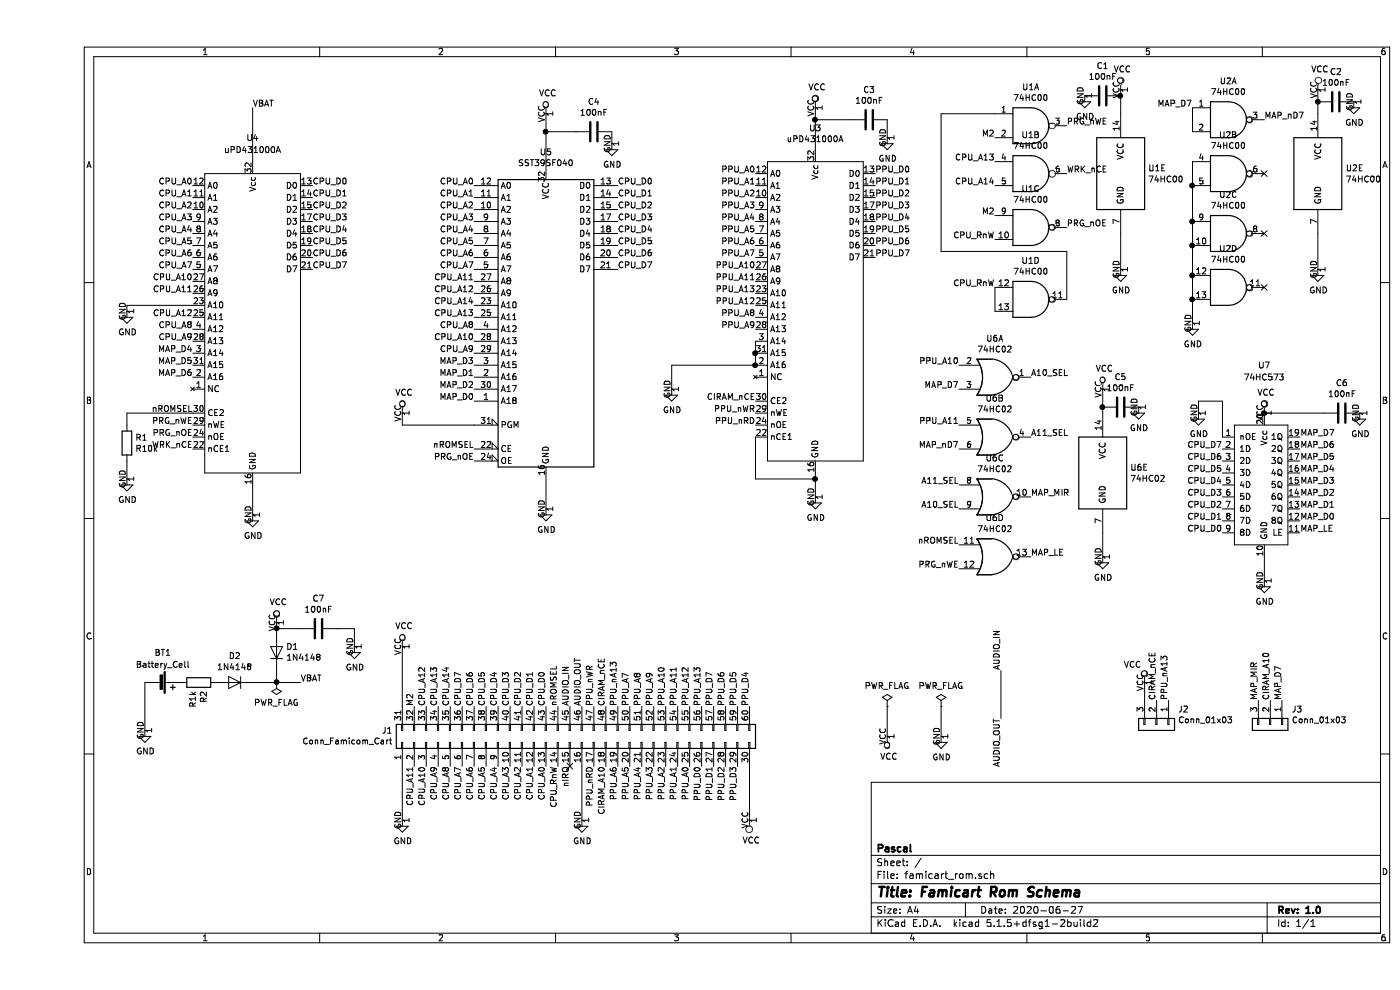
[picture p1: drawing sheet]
EESchema Schematic File Version 4
EELAYER 30 0
EELAYER END
$Descr A4 11693 8268
encoding utf-8
Sheet 1 1
Title "Famicart Rom Schema"
Date "2020-06-27"
Rev "1.0"
Comp "Pascal"
Comment1 ""
Comment2 ""
Comment3 ""
Comment4 ""
$EndDescr
$Comp
L power:VCC #PWR010
U 1 1
P 3050 5400
F 0 "#PWR010" H 3050 5250 50  0001 C CNN
F 1 "VCC" H 3065 5573 50  0000 C CNN
F 2 "" H 3050 5400 50  0001 C CNN
F 3 "" H 3050 5400 50  0001 C CNN
	1    3050 5400
	1    0    0    -1  
$EndComp
$Comp
L power:VCC #PWR011
U 1 1
P 7100 6150
F 0 "#PWR011" H 7100 6000 50  0001 C CNN
F 1 "VCC" H 7115 6323 50  0000 C CNN
F 2 "" H 7100 6150 50  0001 C CNN
F 3 "" H 7100 6150 50  0001 C CNN
	1    7100 6150
	1    0    0    1   
$EndComp
$Comp
L power:PWR_FLAG #FLG01
U 1 1
P 7100 5900
F 0 "#FLG01" H 7100 5975 50  0001 C CNN
F 1 "PWR_FLAG" H 7100 6073 50  0000 C CNN
F 2 "" H 7100 5900 50  0001 C CNN
F 3 "~" H 7100 5900 50  0001 C CNN
	1    7100 5900
	1    0    0    -1  
$EndComp
Wire Wire Line
	7100 6150 7100 5900
$Comp
L power:GND #PWR012
U 1 1
P 7550 6150
F 0 "#PWR012" H 7550 5900 50  0001 C CNN
F 1 "GND" H 7555 5977 50  0000 C CNN
F 2 "" H 7550 6150 50  0001 C CNN
F 3 "" H 7550 6150 50  0001 C CNN
	1    7550 6150
	1    0    0    -1  
$EndComp
Text Label 3650 1550 2    50   ~ 0
CPU_A0
Text Label 3650 1650 2    50   ~ 0
CPU_A1
Text Label 3650 1750 2    50   ~ 0
CPU_A2
Text Label 3650 1850 2    50   ~ 0
CPU_A3
Text Label 3650 1950 2    50   ~ 0
CPU_A4
Text Label 3650 2050 2    50   ~ 0
CPU_A5
Text Label 3650 2150 2    50   ~ 0
CPU_A6
Text Label 3650 2250 2    50   ~ 0
CPU_A7
Text Label 3650 2350 2    50   ~ 0
CPU_A11
Text Label 3650 2850 2    50   ~ 0
CPU_A10
Text Label 3650 2750 2    50   ~ 0
CPU_A8
Text Label 3650 2950 2    50   ~ 0
CPU_A9
Text Label 3650 2650 2    50   ~ 0
CPU_A13
Text Label 3650 2450 2    50   ~ 0
CPU_A12
Text Label 3650 2550 2    50   ~ 0
CPU_A14
Text Label 4850 1550 0    50   ~ 0
CPU_D0
Text Label 4850 1650 0    50   ~ 0
CPU_D1
Text Label 4850 1750 0    50   ~ 0
CPU_D2
Text Label 4850 1850 0    50   ~ 0
CPU_D3
Text Label 4850 1950 0    50   ~ 0
CPU_D4
Text Label 4850 2050 0    50   ~ 0
CPU_D5
Text Label 4850 2150 0    50   ~ 0
CPU_D6
Text Label 4850 2250 0    50   ~ 0
CPU_D7
$Comp
L power:GND #PWR09
U 1 1
P 4250 4250
F 0 "#PWR09" H 4250 4000 50  0001 C CNN
F 1 "GND" H 4255 4077 50  0000 C CNN
F 2 "" H 4250 4250 50  0001 C CNN
F 3 "" H 4250 4250 50  0001 C CNN
	1    4250 4250
	1    0    0    -1  
$EndComp
Text Label 3650 3750 2    50   ~ 0
nROMSEL
$Comp
L 74xx:74HC00 U1
U 1 1
P 8300 1050
F 0 "U1" H 8300 1375 50  0000 C CNN
F 1 "74HC00" H 8300 1284 50  0000 C CNN
F 2 "Package_DIP:DIP-14_W7.62mm_Socket" H 8300 1050 50  0001 C CNN
F 3 "http://www.ti.com/lit/gpn/sn74hc00" H 8300 1050 50  0001 C CNN
	1    8300 1050
	1    0    0    -1  
$EndComp
$Comp
L 74xx:74HC00 U1
U 2 1
P 8300 1450
F 0 "U1" H 8300 1775 50  0000 C CNN
F 1 "74HC00" H 8300 1684 50  0000 C CNN
F 2 "Package_DIP:DIP-14_W7.62mm_Socket" H 8300 1450 50  0001 C CNN
F 3 "http://www.ti.com/lit/gpn/sn74hc00" H 8300 1450 50  0001 C CNN
	2    8300 1450
	1    0    0    -1  
$EndComp
$Comp
L 74xx:74HC00 U1
U 3 1
P 8300 1900
F 0 "U1" H 8300 2225 50  0000 C CNN
F 1 "74HC00" H 8300 2134 50  0000 C CNN
F 2 "Package_DIP:DIP-14_W7.62mm_Socket" H 8300 1900 50  0001 C CNN
F 3 "http://www.ti.com/lit/gpn/sn74hc00" H 8300 1900 50  0001 C CNN
	3    8300 1900
	1    0    0    -1  
$EndComp
$Comp
L 74xx:74HC00 U1
U 4 1
P 8300 2500
F 0 "U1" H 8300 2825 50  0000 C CNN
F 1 "74HC00" H 8300 2734 50  0000 C CNN
F 2 "Package_DIP:DIP-14_W7.62mm_Socket" H 8300 2500 50  0001 C CNN
F 3 "http://www.ti.com/lit/gpn/sn74hc00" H 8300 2500 50  0001 C CNN
	4    8300 2500
	1    0    0    -1  
$EndComp
$Comp
L 74xx:74HC00 U1
U 5 1
P 9050 1450
F 0 "U1" H 9280 1496 50  0000 L CNN
F 1 "74HC00" H 9280 1405 50  0000 L CNN
F 2 "Package_DIP:DIP-14_W7.62mm_Socket" H 9050 1450 50  0001 C CNN
F 3 "http://www.ti.com/lit/gpn/sn74hc00" H 9050 1450 50  0001 C CNN
	5    9050 1450
	1    0    0    -1  
$EndComp
Wire Wire Line
	9050 950  9050 800 
$Comp
L power:GND #PWR07
U 1 1
P 9050 2250
F 0 "#PWR07" H 9050 2000 50  0001 C CNN
F 1 "GND" H 9055 2077 50  0000 C CNN
F 2 "" H 9050 2250 50  0001 C CNN
F 3 "" H 9050 2250 50  0001 C CNN
	1    9050 2250
	1    0    0    -1  
$EndComp
Wire Wire Line
	9050 2250 9050 1950
Text Label 8000 1150 2    50   ~ 0
M2
Text Label 8000 2000 2    50   ~ 0
CPU_RnW
Text Label 8600 1900 0    50   ~ 0
PRG_nOE
Text Label 8000 2400 2    50   ~ 0
CPU_RnW
Wire Wire Line
	8600 2500 8600 2100
Text Label 8000 1800 2    50   ~ 0
M2
Text Label 8600 1050 0    50   ~ 0
PRG_nWE
Text Label 3650 3850 2    50   ~ 0
PRG_nOE
Text Label 8050 5600 1    50   ~ 0
AUDIO_IN
Text Label 8050 6000 3    50   ~ 0
AUDIO_OUT
Wire Wire Line
	8050 5600 8050 6000
Wire Wire Line
	6500 3950 6500 4000
$Comp
L power:GND #PWR08
U 1 1
P 6500 4150
F 0 "#PWR08" H 6500 3900 50  0001 C CNN
F 1 "GND" H 6505 3977 50  0000 C CNN
F 2 "" H 6500 4150 50  0001 C CNN
F 3 "" H 6500 4150 50  0001 C CNN
	1    6500 4150
	1    0    0    -1  
$EndComp
$Comp
L famisymbol:uPD431000A U3
U 1 1
P 6500 1350
F 0 "U3" H 6500 1631 50  0000 C CNN
F 1 "uPD431000A" H 6500 1540 50  0000 C CNN
F 2 "Package_DIP:DIP-32_W15.24mm_Socket" H 6500 2000 50  0001 C CNN
F 3 "" H 5900 3350 50  0001 C CNN
	1    6500 1350
	1    0    0    -1  
$EndComp
Text Label 6000 2750 2    50   ~ 0
PPU_A9
Text Label 6000 2650 2    50   ~ 0
PPU_A8
Text Label 6000 2250 2    50   ~ 0
PPU_A10
Text Label 6000 2350 2    50   ~ 0
PPU_A11
Text Label 6000 3550 2    50   ~ 0
PPU_nRD
Text Label 7000 2150 0    50   ~ 0
PPU_D7
Text Label 7000 2050 0    50   ~ 0
PPU_D6
Text Label 7000 1950 0    50   ~ 0
PPU_D5
Text Label 7000 1850 0    50   ~ 0
PPU_D4
Text Label 7000 1750 0    50   ~ 0
PPU_D3
Text Label 7000 1650 0    50   ~ 0
PPU_D2
Text Label 7000 1550 0    50   ~ 0
PPU_D1
Text Label 7000 1450 0    50   ~ 0
PPU_D0
Text Label 6000 2150 2    50   ~ 0
PPU_A7
Text Label 6000 2050 2    50   ~ 0
PPU_A6
Text Label 6000 1950 2    50   ~ 0
PPU_A5
Text Label 6000 1850 2    50   ~ 0
PPU_A4
Text Label 6000 1750 2    50   ~ 0
PPU_A3
Text Label 6000 1650 2    50   ~ 0
PPU_A2
Text Label 6000 1550 2    50   ~ 0
PPU_A1
Text Label 6000 1450 2    50   ~ 0
PPU_A0
NoConn ~ 4450 6400
$Comp
L Connector_Generic:Conn_02x30_Top_Bottom J1
U 1 1
P 4450 6200
F 0 "J1" V 4546 7680 50  0000 L CNN
F 1 "Conn_Famicom_Cart" V 4455 7680 50  0000 L CNN
F 2 "famifootprint:famicom_cart" H 4450 6200 50  0001 C CNN
F 3 "~" H 4450 6200 50  0001 C CNN
	1    4450 6200
	0    -1   -1   0   
$EndComp
Text Label 5950 5900 1    50   ~ 0
PPU_D4
Text Label 5850 5900 1    50   ~ 0
PPU_D5
Text Label 5750 5900 1    50   ~ 0
PPU_D6
Text Label 5650 5900 1    50   ~ 0
PPU_D7
Text Label 5550 5900 1    50   ~ 0
PPU_A13
Text Label 5450 5900 1    50   ~ 0
PPU_A12
Text Label 5350 5900 1    50   ~ 0
PPU_A11
Text Label 5250 5900 1    50   ~ 0
PPU_A10
Text Label 5150 5900 1    50   ~ 0
PPU_A9
Text Label 5050 5900 1    50   ~ 0
PPU_A8
Text Label 4950 5900 1    50   ~ 0
PPU_A7
Text Label 4850 5900 1    50   ~ 0
PPU_nA13
Text Label 4750 5900 1    50   ~ 0
CIRAM_nCE
Text Label 4650 5900 1    50   ~ 0
PPU_nWR
Text Label 4550 5900 1    50   ~ 0
AUDIO_OUT
Text Label 4450 5900 1    50   ~ 0
AUDIO_IN
Text Label 4350 5900 1    50   ~ 0
nROMSEL
Text Label 4250 5900 1    50   ~ 0
CPU_D0
Text Label 4150 5900 1    50   ~ 0
CPU_D1
Text Label 4050 5900 1    50   ~ 0
CPU_D2
Text Label 3950 5900 1    50   ~ 0
CPU_D3
Text Label 3850 5900 1    50   ~ 0
CPU_D4
Text Label 3750 5900 1    50   ~ 0
CPU_D5
Text Label 3650 5900 1    50   ~ 0
CPU_D6
Text Label 3550 5900 1    50   ~ 0
CPU_D7
Text Label 3450 5900 1    50   ~ 0
CPU_A14
Text Label 3350 5900 1    50   ~ 0
CPU_A13
Text Label 3250 5900 1    50   ~ 0
CPU_A12
Text Label 3150 5900 1    50   ~ 0
M2
Wire Wire Line
	3050 5900 3050 5400
Text Label 5850 6400 3    50   ~ 0
PPU_D3
Text Label 5750 6400 3    50   ~ 0
PPU_D2
Text Label 5650 6400 3    50   ~ 0
PPU_D1
Text Label 5550 6400 3    50   ~ 0
PPU_D0
Text Label 5450 6400 3    50   ~ 0
PPU_A0
Text Label 5350 6400 3    50   ~ 0
PPU_A1
Text Label 5250 6400 3    50   ~ 0
PPU_A2
Text Label 5150 6400 3    50   ~ 0
PPU_A3
Text Label 5050 6400 3    50   ~ 0
PPU_A4
Text Label 4950 6400 3    50   ~ 0
PPU_A5
Text Label 4850 6400 3    50   ~ 0
PPU_A6
Text Label 4750 6400 3    50   ~ 0
CIRAM_A10
Text Label 4650 6400 3    50   ~ 0
PPU_nRD
Wire Wire Line
	5950 6400 5950 6850
Wire Wire Line
	4550 6400 4550 6850
Wire Wire Line
	3050 6400 3050 6850
Text Label 4450 6400 3    50   ~ 0
nIRQ
Text Label 4350 6400 3    50   ~ 0
CPU_RnW
Text Label 4250 6400 3    50   ~ 0
CPU_A0
Text Label 4150 6400 3    50   ~ 0
CPU_A1
Text Label 4050 6400 3    50   ~ 0
CPU_A2
Text Label 3950 6400 3    50   ~ 0
CPU_A3
Text Label 3850 6400 3    50   ~ 0
CPU_A4
Text Label 3750 6400 3    50   ~ 0
CPU_A5
Text Label 3650 6400 3    50   ~ 0
CPU_A6
Text Label 3550 6400 3    50   ~ 0
CPU_A7
Text Label 3450 6400 3    50   ~ 0
CPU_A8
Text Label 3350 6400 3    50   ~ 0
CPU_A9
Text Label 3250 6400 3    50   ~ 0
CPU_A10
$Comp
L power:VCC #PWR015
U 1 1
P 5950 6850
F 0 "#PWR015" H 5950 6700 50  0001 C CNN
F 1 "VCC" H 5965 7023 50  0000 C CNN
F 2 "" H 5950 6850 50  0001 C CNN
F 3 "" H 5950 6850 50  0001 C CNN
	1    5950 6850
	1    0    0    1   
$EndComp
Text Label 3150 6400 3    50   ~ 0
CPU_A11
$Comp
L power:GND #PWR014
U 1 1
P 4550 6850
F 0 "#PWR014" H 4550 6600 50  0001 C CNN
F 1 "GND" H 4555 6677 50  0000 C CNN
F 2 "" H 4550 6850 50  0001 C CNN
F 3 "" H 4550 6850 50  0001 C CNN
	1    4550 6850
	1    0    0    -1  
$EndComp
$Comp
L power:GND #PWR013
U 1 1
P 3050 6850
F 0 "#PWR013" H 3050 6600 50  0001 C CNN
F 1 "GND" H 3055 6677 50  0000 C CNN
F 2 "" H 3050 6850 50  0001 C CNN
F 3 "" H 3050 6850 50  0001 C CNN
	1    3050 6850
	1    0    0    -1  
$EndComp
Text Label 6000 3450 2    50   ~ 0
PPU_nWR
$Comp
L Memory_Flash:SST39SF040 U5
U 1 1
P 4250 2750
F 0 "U5" H 4250 4231 50  0000 C CNN
F 1 "SST39SF040" H 4250 4140 50  0000 C CNN
F 2 "Package_DIP:DIP-32_W15.24mm_Socket" H 4250 3050 50  0001 C CNN
F 3 "http://ww1.microchip.com/downloads/en/DeviceDoc/25022B.pdf" H 4250 3050 50  0001 C CNN
	1    4250 2750
	1    0    0    -1  
$EndComp
Wire Wire Line
	4250 3950 4250 4250
$Comp
L famisymbol:uPD431000A U4
U 1 1
P 1800 1450
F 0 "U4" H 1800 1750 50  0000 C CNN
F 1 "uPD431000A" H 1800 1650 50  0000 C CNN
F 2 "Package_DIP:DIP-32_W15.24mm_Socket" H 1800 2100 50  0001 C CNN
F 3 "" H 1200 3450 50  0001 C CNN
	1    1800 1450
	1    0    0    -1  
$EndComp
Text Label 1300 1550 2    50   ~ 0
CPU_A0
Text Label 1300 1650 2    50   ~ 0
CPU_A1
Text Label 1300 1750 2    50   ~ 0
CPU_A2
Text Label 1300 1850 2    50   ~ 0
CPU_A3
Text Label 1300 1950 2    50   ~ 0
CPU_A4
Text Label 1300 2050 2    50   ~ 0
CPU_A5
Text Label 1300 2150 2    50   ~ 0
CPU_A6
Text Label 1300 2250 2    50   ~ 0
CPU_A7
Text Label 2300 1550 0    50   ~ 0
CPU_D0
Text Label 2300 1650 0    50   ~ 0
CPU_D1
Text Label 2300 1750 0    50   ~ 0
CPU_D2
Text Label 2300 1850 0    50   ~ 0
CPU_D3
Text Label 2300 1950 0    50   ~ 0
CPU_D4
Text Label 2300 2050 0    50   ~ 0
CPU_D5
Text Label 2300 2150 0    50   ~ 0
CPU_D6
Text Label 2300 2250 0    50   ~ 0
CPU_D7
Text Label 1300 2450 2    50   ~ 0
CPU_A11
Text Label 1300 2350 2    50   ~ 0
CPU_A10
Text Label 1300 2750 2    50   ~ 0
CPU_A8
Text Label 1300 2850 2    50   ~ 0
CPU_A9
$Comp
L power:GND #PWR0102
U 1 1
P 1800 4300
F 0 "#PWR0102" H 1800 4050 50  0001 C CNN
F 1 "GND" H 1805 4127 50  0000 C CNN
F 2 "" H 1800 4300 50  0001 C CNN
F 3 "" H 1800 4300 50  0001 C CNN
	1    1800 4300
	1    0    0    -1  
$EndComp
Wire Wire Line
	1800 4300 1800 4050
Text Label 1300 2650 2    50   ~ 0
CPU_A12
Text Label 1300 3550 2    50   ~ 0
PRG_nWE
Text Label 1300 3650 2    50   ~ 0
PRG_nOE
$Comp
L 74xx:74HC00 U2
U 1 1
P 9950 1000
F 0 "U2" H 9950 1325 50  0000 C CNN
F 1 "74HC00" H 9950 1234 50  0000 C CNN
F 2 "Package_DIP:DIP-14_W7.62mm_Socket" H 9950 1000 50  0001 C CNN
F 3 "http://www.ti.com/lit/gpn/sn74hc00" H 9950 1000 50  0001 C CNN
	1    9950 1000
	1    0    0    -1  
$EndComp
$Comp
L 74xx:74HC00 U2
U 3 1
P 9950 1950
F 0 "U2" H 9950 2275 50  0000 C CNN
F 1 "74HC00" H 9950 2184 50  0000 C CNN
F 2 "Package_DIP:DIP-14_W7.62mm_Socket" H 9950 1950 50  0001 C CNN
F 3 "http://www.ti.com/lit/gpn/sn74hc00" H 9950 1950 50  0001 C CNN
	3    9950 1950
	1    0    0    -1  
$EndComp
$Comp
L 74xx:74HC00 U2
U 4 1
P 9950 2400
F 0 "U2" H 9950 2725 50  0000 C CNN
F 1 "74HC00" H 9950 2634 50  0000 C CNN
F 2 "Package_DIP:DIP-14_W7.62mm_Socket" H 9950 2400 50  0001 C CNN
F 3 "http://www.ti.com/lit/gpn/sn74hc00" H 9950 2400 50  0001 C CNN
	4    9950 2400
	1    0    0    -1  
$EndComp
$Comp
L 74xx:74HC00 U2
U 5 1
P 10700 1450
F 0 "U2" H 10930 1496 50  0000 L CNN
F 1 "74HC00" H 10930 1405 50  0000 L CNN
F 2 "Package_DIP:DIP-14_W7.62mm_Socket" H 10700 1450 50  0001 C CNN
F 3 "http://www.ti.com/lit/gpn/sn74hc00" H 10700 1450 50  0001 C CNN
	5    10700 1450
	1    0    0    -1  
$EndComp
$Comp
L power:GND #PWR0106
U 1 1
P 10700 2250
F 0 "#PWR0106" H 10700 2000 50  0001 C CNN
F 1 "GND" H 10705 2077 50  0000 C CNN
F 2 "" H 10700 2250 50  0001 C CNN
F 3 "" H 10700 2250 50  0001 C CNN
	1    10700 2250
	1    0    0    -1  
$EndComp
Wire Wire Line
	10700 950  10700 850 
Wire Wire Line
	10700 2250 10700 1950
$Comp
L 74xx:74HC02 U6
U 1 1
P 8000 3150
F 0 "U6" H 8000 3475 50  0000 C CNN
F 1 "74HC02" H 8000 3384 50  0000 C CNN
F 2 "Package_DIP:DIP-14_W7.62mm_Socket" H 8000 3150 50  0001 C CNN
F 3 "http://www.ti.com/lit/gpn/sn74hc02" H 8000 3150 50  0001 C CNN
	1    8000 3150
	1    0    0    -1  
$EndComp
$Comp
L 74xx:74HC02 U6
U 2 1
P 8000 3650
F 0 "U6" H 8000 3975 50  0000 C CNN
F 1 "74HC02" H 8000 3884 50  0000 C CNN
F 2 "Package_DIP:DIP-14_W7.62mm_Socket" H 8000 3650 50  0001 C CNN
F 3 "http://www.ti.com/lit/gpn/sn74hc02" H 8000 3650 50  0001 C CNN
	2    8000 3650
	1    0    0    -1  
$EndComp
$Comp
L 74xx:74HC02 U6
U 3 1
P 8000 4150
F 0 "U6" H 8000 4475 50  0000 C CNN
F 1 "74HC02" H 8000 4384 50  0000 C CNN
F 2 "Package_DIP:DIP-14_W7.62mm_Socket" H 8000 4150 50  0001 C CNN
F 3 "http://www.ti.com/lit/gpn/sn74hc02" H 8000 4150 50  0001 C CNN
	3    8000 4150
	1    0    0    -1  
$EndComp
$Comp
L 74xx:74HC02 U6
U 4 1
P 8000 4650
F 0 "U6" H 8000 4975 50  0000 C CNN
F 1 "74HC02" H 8000 4884 50  0000 C CNN
F 2 "Package_DIP:DIP-14_W7.62mm_Socket" H 8000 4650 50  0001 C CNN
F 3 "http://www.ti.com/lit/gpn/sn74hc02" H 8000 4650 50  0001 C CNN
	4    8000 4650
	1    0    0    -1  
$EndComp
$Comp
L 74xx:74HC02 U6
U 5 1
P 8900 3950
F 0 "U6" H 9130 3996 50  0000 L CNN
F 1 "74HC02" H 9130 3905 50  0000 L CNN
F 2 "Package_DIP:DIP-14_W7.62mm_Socket" H 8900 3950 50  0001 C CNN
F 3 "http://www.ti.com/lit/gpn/sn74hc02" H 8900 3950 50  0001 C CNN
	5    8900 3950
	1    0    0    -1  
$EndComp
$Comp
L power:GND #PWR0107
U 1 1
P 8900 4650
F 0 "#PWR0107" H 8900 4400 50  0001 C CNN
F 1 "GND" H 8905 4477 50  0000 C CNN
F 2 "" H 8900 4650 50  0001 C CNN
F 3 "" H 8900 4650 50  0001 C CNN
	1    8900 4650
	1    0    0    -1  
$EndComp
Wire Wire Line
	8900 3450 8900 3400
Wire Wire Line
	8900 4650 8900 4450
Text Label 6000 2450 2    50   ~ 0
PPU_A13
Text Label 6000 2550 2    50   ~ 0
PPU_A12
$Comp
L power:GND #PWR0110
U 1 1
P 5300 3250
F 0 "#PWR0110" H 5300 3000 50  0001 C CNN
F 1 "GND" H 5305 3077 50  0000 C CNN
F 2 "" H 5300 3250 50  0001 C CNN
F 3 "" H 5300 3250 50  0001 C CNN
	1    5300 3250
	1    0    0    -1  
$EndComp
Text Label 1300 3450 2    50   ~ 0
nROMSEL
Text Label 8000 1350 2    50   ~ 0
CPU_A13
Text Label 8000 1550 2    50   ~ 0
CPU_A14
Text Label 8600 1450 0    50   ~ 0
WRK_nCE
Text Label 1300 3750 2    50   ~ 0
WRK_nCE
Text Label 8300 4650 0    50   ~ 0
MAP_LE
Text Label 7700 4550 2    50   ~ 0
nROMSEL
Text Label 7700 4750 2    50   ~ 0
PRG_nWE
$Comp
L power:GND #PWR0111
U 1 1
P 9650 2700
F 0 "#PWR0111" H 9650 2450 50  0001 C CNN
F 1 "GND" H 9655 2527 50  0000 C CNN
F 2 "" H 9650 2700 50  0001 C CNN
F 3 "" H 9650 2700 50  0001 C CNN
	1    9650 2700
	1    0    0    -1  
$EndComp
$Comp
L 74xx:74HC00 U2
U 2 1
P 9950 1450
F 0 "U2" H 9950 1775 50  0000 C CNN
F 1 "74HC00" H 9950 1684 50  0000 C CNN
F 2 "Package_DIP:DIP-14_W7.62mm_Socket" H 9950 1450 50  0001 C CNN
F 3 "http://www.ti.com/lit/gpn/sn74hc00" H 9950 1450 50  0001 C CNN
	2    9950 1450
	1    0    0    -1  
$EndComp
NoConn ~ 10250 2400
Text Label 7700 3050 2    50   ~ 0
PPU_A10
Text Label 7700 3550 2    50   ~ 0
PPU_A11
Text Label 7700 3250 2    50   ~ 0
MAP_D7
Text Label 9650 900  2    50   ~ 0
MAP_D7
Text Label 10250 1000 0    50   ~ 0
MAP_nD7
Text Label 7700 3750 2    50   ~ 0
MAP_nD7
$Comp
L famisymbol:74HC573 U7
U 1 1
P 10250 3550
F 0 "U7" H 10250 4050 50  0000 C CNN
F 1 "74HC573" H 10250 3950 50  0000 C CNN
F 2 "Package_DIP:DIP-20_W7.62mm_Socket" H 10300 4000 50  0001 C CNN
F 3 "" H 10250 3550 50  0001 C CNN
	1    10250 3550
	1    0    0    -1  
$EndComp
$Comp
L power:GND #PWR0113
U 1 1
P 10250 4850
F 0 "#PWR0113" H 10250 4600 50  0001 C CNN
F 1 "GND" H 10255 4677 50  0000 C CNN
F 2 "" H 10250 4850 50  0001 C CNN
F 3 "" H 10250 4850 50  0001 C CNN
	1    10250 4850
	1    0    0    -1  
$EndComp
Text Label 9900 4450 2    50   ~ 0
CPU_D0
Text Label 9900 4350 2    50   ~ 0
CPU_D1
Text Label 9900 4250 2    50   ~ 0
CPU_D2
Text Label 9900 4150 2    50   ~ 0
CPU_D3
Text Label 9900 4050 2    50   ~ 0
CPU_D4
Text Label 9900 3950 2    50   ~ 0
CPU_D5
Text Label 9900 3850 2    50   ~ 0
CPU_D6
Text Label 9900 3750 2    50   ~ 0
CPU_D7
Text Label 10550 4450 0    50   ~ 0
MAP_LE
$Comp
L power:GND #PWR0115
U 1 1
P 9700 3450
F 0 "#PWR0115" H 9700 3200 50  0001 C CNN
F 1 "GND" H 9705 3277 50  0000 C CNN
F 2 "" H 9700 3450 50  0001 C CNN
F 3 "" H 9700 3450 50  0001 C CNN
	1    9700 3450
	1    0    0    -1  
$EndComp
Wire Wire Line
	9900 3650 9900 3350
Wire Wire Line
	9900 3350 9700 3350
Wire Wire Line
	9700 3350 9700 3450
Text Label 10550 3650 0    50   ~ 0
MAP_D7
Text Label 10550 3750 0    50   ~ 0
MAP_D6
Text Label 10550 3850 0    50   ~ 0
MAP_D5
Text Label 10550 3950 0    50   ~ 0
MAP_D4
Text Label 10550 4050 0    50   ~ 0
MAP_D3
Text Label 10550 4150 0    50   ~ 0
MAP_D2
Text Label 10550 4250 0    50   ~ 0
MAP_D1
Text Label 10550 4350 0    50   ~ 0
MAP_D0
Wire Wire Line
	6500 900  6500 1000
Wire Wire Line
	4250 950  4250 1100
Wire Wire Line
	6000 2850 6000 2950
Connection ~ 6000 2950
Wire Wire Line
	6000 2950 6000 3050
$Comp
L Device:Battery_Cell BT1
U 1 1
P 1000 5700
F 0 "BT1" V 750 5750 50  0000 C CNN
F 1 "Battery_Cell" V 850 5750 50  0000 C CNN
F 2 "Battery:BatteryHolder_Keystone_1060_1x2032" V 1000 5760 50  0001 C CNN
F 3 "~" V 1000 5760 50  0001 C CNN
	1    1000 5700
	0    1    1    0   
$EndComp
$Comp
L power:GND #PWR0103
U 1 1
P 750 4000
F 0 "#PWR0103" H 750 3750 50  0001 C CNN
F 1 "GND" H 755 3827 50  0000 C CNN
F 2 "" H 750 4000 50  0001 C CNN
F 3 "" H 750 4000 50  0001 C CNN
	1    750  4000
	1    0    0    -1  
$EndComp
Wire Wire Line
	3050 3550 3050 3450
Wire Wire Line
	3650 3550 3050 3550
$Comp
L power:VCC #PWR0104
U 1 1
P 3050 3450
F 0 "#PWR0104" H 3050 3300 50  0001 C CNN
F 1 "VCC" H 3065 3623 50  0000 C CNN
F 2 "" H 3050 3450 50  0001 C CNN
F 3 "" H 3050 3450 50  0001 C CNN
	1    3050 3450
	1    0    0    -1  
$EndComp
$Comp
L power:VCC #PWR0114
U 1 1
P 10250 3450
F 0 "#PWR0114" H 10250 3300 50  0001 C CNN
F 1 "VCC" H 10265 3623 50  0000 C CNN
F 2 "" H 10250 3450 50  0001 C CNN
F 3 "" H 10250 3450 50  0001 C CNN
	1    10250 3450
	1    0    0    -1  
$EndComp
$Comp
L power:VCC #PWR0108
U 1 1
P 8900 3250
F 0 "#PWR0108" H 8900 3100 50  0001 C CNN
F 1 "VCC" H 8915 3423 50  0000 C CNN
F 2 "" H 8900 3250 50  0001 C CNN
F 3 "" H 8900 3250 50  0001 C CNN
	1    8900 3250
	1    0    0    -1  
$EndComp
$Comp
L power:VCC #PWR0105
U 1 1
P 10700 750
F 0 "#PWR0105" H 10700 600 50  0001 C CNN
F 1 "VCC" H 10715 923 50  0000 C CNN
F 2 "" H 10700 750 50  0001 C CNN
F 3 "" H 10700 750 50  0001 C CNN
	1    10700 750 
	1    0    0    -1  
$EndComp
$Comp
L power:VCC #PWR03
U 1 1
P 9050 750
F 0 "#PWR03" H 9050 600 50  0001 C CNN
F 1 "VCC" H 9065 923 50  0000 C CNN
F 2 "" H 9050 750 50  0001 C CNN
F 3 "" H 9050 750 50  0001 C CNN
	1    9050 750 
	1    0    0    -1  
$EndComp
$Comp
L power:VCC #PWR02
U 1 1
P 6500 900
F 0 "#PWR02" H 6500 750 50  0001 C CNN
F 1 "VCC" H 6515 1073 50  0000 C CNN
F 2 "" H 6500 900 50  0001 C CNN
F 3 "" H 6500 900 50  0001 C CNN
	1    6500 900 
	1    0    0    -1  
$EndComp
$Comp
L power:VCC #PWR0101
U 1 1
P 4250 950
F 0 "#PWR0101" H 4250 800 50  0001 C CNN
F 1 "VCC" H 4265 1123 50  0000 C CNN
F 2 "" H 4250 950 50  0001 C CNN
F 3 "" H 4250 950 50  0001 C CNN
	1    4250 950 
	1    0    0    -1  
$EndComp
$Comp
L Device:R R1
U 1 1
P 750 3700
F 0 "R1" H 820 3746 50  0000 L CNN
F 1 "R10k" H 820 3655 50  0000 L CNN
F 2 "Resistor_THT:R_Axial_DIN0207_L6.3mm_D2.5mm_P7.62mm_Horizontal" V 680 3700 50  0001 C CNN
F 3 "~" H 750 3700 50  0001 C CNN
	1    750  3700
	1    0    0    -1  
$EndComp
Wire Wire Line
	750  4000 750  3850
Wire Wire Line
	750  3550 750  3450
Wire Wire Line
	750  3450 1300 3450
Text Label 1800 900  0    50   ~ 0
VBAT
Text Label 2200 5700 0    50   ~ 0
VBAT
$Comp
L power:GND #PWR0119
U 1 1
P 900 6100
F 0 "#PWR0119" H 900 5850 50  0001 C CNN
F 1 "GND" H 905 5927 50  0000 C CNN
F 2 "" H 900 6100 50  0001 C CNN
F 3 "" H 900 6100 50  0001 C CNN
	1    900  6100
	1    0    0    -1  
$EndComp
Wire Wire Line
	900  6100 900  5700
Wire Wire Line
	1800 1350 1800 900 
$Comp
L Diode:1N4148 D2
U 1 1
P 1650 5700
F 0 "D2" H 1650 5483 50  0000 C CNN
F 1 "1N4148" H 1650 5574 50  0000 C CNN
F 2 "Diode_THT:D_DO-35_SOD27_P7.62mm_Horizontal" H 1650 5525 50  0001 C CNN
F 3 "https://assets.nexperia.com/documents/data-sheet/1N4148_1N4448.pdf" H 1650 5700 50  0001 C CNN
	1    1650 5700
	-1   0    0    1   
$EndComp
$Comp
L power:VCC #PWR0116
U 1 1
P 2000 5200
F 0 "#PWR0116" H 2000 5050 50  0001 C CNN
F 1 "VCC" H 2015 5373 50  0000 C CNN
F 2 "" H 2000 5200 50  0001 C CNN
F 3 "" H 2000 5200 50  0001 C CNN
	1    2000 5200
	1    0    0    -1  
$EndComp
$Comp
L Diode:1N4148 D1
U 1 1
P 2000 5450
F 0 "D1" V 2046 5370 50  0000 R CNN
F 1 "1N4148" V 1955 5370 50  0000 R CNN
F 2 "Diode_THT:D_DO-35_SOD27_P7.62mm_Horizontal" H 2000 5275 50  0001 C CNN
F 3 "https://assets.nexperia.com/documents/data-sheet/1N4148_1N4448.pdf" H 2000 5450 50  0001 C CNN
	1    2000 5450
	0    -1   -1   0   
$EndComp
Wire Wire Line
	1800 5700 2000 5700
Wire Wire Line
	2000 5600 2000 5700
Connection ~ 2000 5700
Wire Wire Line
	2000 5700 2200 5700
Wire Wire Line
	2000 5300 2000 5250
$Comp
L Device:R R2
U 1 1
P 1350 5700
F 0 "R2" H 1420 5746 50  0000 L CNN
F 1 "R1k" H 1420 5655 50  0000 L CNN
F 2 "Resistor_THT:R_Axial_DIN0207_L6.3mm_D2.5mm_P7.62mm_Horizontal" V 1280 5700 50  0001 C CNN
F 3 "~" H 1350 5700 50  0001 C CNN
	1    1350 5700
	0    1    1    0   
$EndComp
$Comp
L Device:C C4
U 1 1
P 4650 1100
F 0 "C4" V 4398 1100 50  0000 C CNN
F 1 "100nF" V 4489 1100 50  0000 C CNN
F 2 "Capacitor_THT:C_Disc_D3.0mm_W1.6mm_P2.50mm" H 4688 950 50  0001 C CNN
F 3 "~" H 4650 1100 50  0001 C CNN
	1    4650 1100
	0    1    1    0   
$EndComp
$Comp
L power:GND #PWR0117
U 1 1
P 4800 1200
F 0 "#PWR0117" H 4800 950 50  0001 C CNN
F 1 "GND" H 4805 1027 50  0000 C CNN
F 2 "" H 4800 1200 50  0001 C CNN
F 3 "" H 4800 1200 50  0001 C CNN
	1    4800 1200
	1    0    0    -1  
$EndComp
Wire Wire Line
	4250 1100 4500 1100
Connection ~ 4250 1100
Wire Wire Line
	4250 1100 4250 1450
Wire Wire Line
	4800 1100 4800 1200
$Comp
L Device:C C3
U 1 1
P 6950 1000
F 0 "C3" V 6698 1000 50  0000 C CNN
F 1 "100nF" V 6789 1000 50  0000 C CNN
F 2 "Capacitor_THT:C_Disc_D3.0mm_W1.6mm_P2.50mm" H 6988 850 50  0001 C CNN
F 3 "~" H 6950 1000 50  0001 C CNN
	1    6950 1000
	0    1    1    0   
$EndComp
$Comp
L power:GND #PWR0118
U 1 1
P 7100 1150
F 0 "#PWR0118" H 7100 900 50  0001 C CNN
F 1 "GND" H 7105 977 50  0000 C CNN
F 2 "" H 7100 1150 50  0001 C CNN
F 3 "" H 7100 1150 50  0001 C CNN
	1    7100 1150
	1    0    0    -1  
$EndComp
Wire Wire Line
	7100 1150 7100 1000
Wire Wire Line
	6800 1000 6500 1000
Connection ~ 6500 1000
Wire Wire Line
	6500 1000 6500 1250
$Comp
L Device:C C7
U 1 1
P 2350 5250
F 0 "C7" V 2098 5250 50  0000 C CNN
F 1 "100nF" V 2189 5250 50  0000 C CNN
F 2 "Capacitor_THT:C_Disc_D3.0mm_W1.6mm_P2.50mm" H 2388 5100 50  0001 C CNN
F 3 "~" H 2350 5250 50  0001 C CNN
	1    2350 5250
	0    1    1    0   
$EndComp
Wire Wire Line
	2000 5250 2200 5250
Connection ~ 2000 5250
Wire Wire Line
	2000 5250 2000 5200
$Comp
L power:GND #PWR0120
U 1 1
P 2650 5400
F 0 "#PWR0120" H 2650 5150 50  0001 C CNN
F 1 "GND" H 2655 5227 50  0000 C CNN
F 2 "" H 2650 5400 50  0001 C CNN
F 3 "" H 2650 5400 50  0001 C CNN
	1    2650 5400
	1    0    0    -1  
$EndComp
Wire Wire Line
	2500 5250 2650 5250
Wire Wire Line
	2650 5250 2650 5400
$Comp
L Device:C C2
U 1 1
P 10850 850
F 0 "C2" V 10598 850 50  0000 C CNN
F 1 "100nF" V 10689 850 50  0000 C CNN
F 2 "Capacitor_THT:C_Disc_D3.0mm_W1.6mm_P2.50mm" H 10888 700 50  0001 C CNN
F 3 "~" H 10850 850 50  0001 C CNN
	1    10850 850 
	0    1    1    0   
$EndComp
Connection ~ 10700 850 
Wire Wire Line
	10700 850  10700 750 
$Comp
L power:GND #PWR0121
U 1 1
P 11000 850
F 0 "#PWR0121" H 11000 600 50  0001 C CNN
F 1 "GND" H 11005 677 50  0000 C CNN
F 2 "" H 11000 850 50  0001 C CNN
F 3 "" H 11000 850 50  0001 C CNN
	1    11000 850 
	1    0    0    -1  
$EndComp
$Comp
L Device:C C1
U 1 1
P 8900 800
F 0 "C1" V 8648 800 50  0000 C CNN
F 1 "100nF" V 8739 800 50  0000 C CNN
F 2 "Capacitor_THT:C_Disc_D3.0mm_W1.6mm_P2.50mm" H 8938 650 50  0001 C CNN
F 3 "~" H 8900 800 50  0001 C CNN
	1    8900 800 
	0    1    1    0   
$EndComp
Connection ~ 9050 800 
Wire Wire Line
	9050 800  9050 750 
$Comp
L power:GND #PWR0122
U 1 1
P 8750 800
F 0 "#PWR0122" H 8750 550 50  0001 C CNN
F 1 "GND" H 8755 627 50  0000 C CNN
F 2 "" H 8750 800 50  0001 C CNN
F 3 "" H 8750 800 50  0001 C CNN
	1    8750 800 
	1    0    0    -1  
$EndComp
$Comp
L Device:C C5
U 1 1
P 9050 3400
F 0 "C5" V 8798 3400 50  0000 C CNN
F 1 "100nF" V 8889 3400 50  0000 C CNN
F 2 "Capacitor_THT:C_Disc_D3.0mm_W1.6mm_P2.50mm" H 9088 3250 50  0001 C CNN
F 3 "~" H 9050 3400 50  0001 C CNN
	1    9050 3400
	0    1    1    0   
$EndComp
Connection ~ 8900 3400
Wire Wire Line
	8900 3400 8900 3250
$Comp
L power:GND #PWR0123
U 1 1
P 9200 3400
F 0 "#PWR0123" H 9200 3150 50  0001 C CNN
F 1 "GND" H 9205 3227 50  0000 C CNN
F 2 "" H 9200 3400 50  0001 C CNN
F 3 "" H 9200 3400 50  0001 C CNN
	1    9200 3400
	1    0    0    -1  
$EndComp
$Comp
L Device:C C6
U 1 1
P 10900 3450
F 0 "C6" V 10648 3450 50  0000 C CNN
F 1 "100nF" V 10739 3450 50  0000 C CNN
F 2 "Capacitor_THT:C_Disc_D3.0mm_W1.6mm_P2.50mm" H 10938 3300 50  0001 C CNN
F 3 "~" H 10900 3450 50  0001 C CNN
	1    10900 3450
	0    1    1    0   
$EndComp
$Comp
L power:GND #PWR0124
U 1 1
P 11050 3450
F 0 "#PWR0124" H 11050 3200 50  0001 C CNN
F 1 "GND" H 11055 3277 50  0000 C CNN
F 2 "" H 11050 3450 50  0001 C CNN
F 3 "" H 11050 3450 50  0001 C CNN
	1    11050 3450
	1    0    0    -1  
$EndComp
Wire Wire Line
	10250 3450 10750 3450
Connection ~ 10250 3450
$Comp
L Connector_Generic:Conn_01x03 J2
U 1 1
P 9350 6050
F 0 "J2" V 9222 6230 50  0000 L CNN
F 1 "Conn_01x03" V 9313 6230 50  0000 L CNN
F 2 "Connector_PinHeader_2.54mm:PinHeader_1x03_P2.54mm_Vertical" H 9350 6050 50  0001 C CNN
F 3 "~" H 9350 6050 50  0001 C CNN
	1    9350 6050
	0    1    1    0   
$EndComp
$Comp
L Connector_Generic:Conn_01x03 J3
U 1 1
P 10300 6050
F 0 "J3" V 10172 6230 50  0000 L CNN
F 1 "Conn_01x03" V 10263 6230 50  0000 L CNN
F 2 "Connector_PinHeader_2.54mm:PinHeader_1x03_P2.54mm_Vertical" H 10300 6050 50  0001 C CNN
F 3 "~" H 10300 6050 50  0001 C CNN
	1    10300 6050
	0    1    1    0   
$EndComp
Text Label 9350 5850 1    50   ~ 0
CIRAM_nCE
Text Label 10300 5850 1    50   ~ 0
CIRAM_A10
Text Label 9450 5850 1    50   ~ 0
PPU_nA13
$Comp
L power:VCC #PWR0109
U 1 1
P 9250 5700
F 0 "#PWR0109" H 9250 5550 50  0001 C CNN
F 1 "VCC" H 9150 5850 50  0000 C CNN
F 2 "" H 9250 5700 50  0001 C CNN
F 3 "" H 9250 5700 50  0001 C CNN
	1    9250 5700
	1    0    0    -1  
$EndComp
Wire Wire Line
	9250 5850 9250 5700
Text Label 10400 5850 1    50   ~ 0
MAP_D7
Wire Wire Line
	8000 2600 8000 2400
Wire Wire Line
	6000 3650 6000 4000
Wire Wire Line
	6000 4000 6500 4000
Connection ~ 6500 4000
Wire Wire Line
	6500 4000 6500 4150
Text Label 6000 3350 2    50   ~ 0
CIRAM_nCE
Wire Wire Line
	6000 3050 5300 3050
Wire Wire Line
	5300 3050 5300 3250
Connection ~ 6000 3050
Text Label 8300 4150 0    50   ~ 0
MAP_MIR
Text Label 8300 3150 0    50   ~ 0
A10_SEL
Text Label 8300 3650 0    50   ~ 0
A11_SEL
Text Label 7700 4250 2    50   ~ 0
A10_SEL
Text Label 7700 4050 2    50   ~ 0
A11_SEL
Text Label 10200 5850 1    50   ~ 0
MAP_MIR
NoConn ~ 10250 1950
NoConn ~ 10250 1450
Wire Wire Line
	9650 1100 9650 900 
Wire Wire Line
	7550 6150 7550 5900
$Comp
L power:PWR_FLAG #FLG02
U 1 1
P 7550 5900
F 0 "#FLG02" H 7550 5975 50  0001 C CNN
F 1 "PWR_FLAG" H 7550 6073 50  0000 C CNN
F 2 "" H 7550 5900 50  0001 C CNN
F 3 "~" H 7550 5900 50  0001 C CNN
	1    7550 5900
	1    0    0    -1  
$EndComp
$Comp
L power:GND #PWR0112
U 1 1
P 750 2600
F 0 "#PWR0112" H 750 2350 50  0001 C CNN
F 1 "GND" H 755 2427 50  0000 C CNN
F 2 "" H 750 2600 50  0001 C CNN
F 3 "" H 750 2600 50  0001 C CNN
	1    750  2600
	1    0    0    -1  
$EndComp
Wire Wire Line
	1300 2550 750  2550
Wire Wire Line
	750  2550 750  2600
Wire Wire Line
	9650 1350 9650 1550
Connection ~ 9650 1550
Wire Wire Line
	9650 1550 9650 1850
Connection ~ 9650 1850
Wire Wire Line
	9650 1850 9650 2050
Connection ~ 9650 2050
Wire Wire Line
	9650 2050 9650 2300
Connection ~ 9650 2300
Wire Wire Line
	9650 2300 9650 2500
Connection ~ 9650 2500
Wire Wire Line
	9650 2500 9650 2700
Wire Wire Line
	8600 2100 7550 2100
Wire Wire Line
	7550 2100 7550 950 
Wire Wire Line
	7550 950  8000 950 
Text Label 1300 3150 2    50   ~ 0
MAP_D6
Text Label 1300 3050 2    50   ~ 0
MAP_D5
Text Label 1300 2950 2    50   ~ 0
MAP_D4
Text Label 3650 3050 2    50   ~ 0
MAP_D3
Text Label 3650 3250 2    50   ~ 0
MAP_D2
Text Label 3650 3150 2    50   ~ 0
MAP_D1
Text Label 3650 3350 2    50   ~ 0
MAP_D0
$Comp
L power:PWR_FLAG #FLG0101
U 1 1
P 2000 5700
F 0 "#FLG0101" H 2000 5775 50  0001 C CNN
F 1 "PWR_FLAG" H 2000 5873 50  0000 C CNN
F 2 "" H 2000 5700 50  0001 C CNN
F 3 "~" H 2000 5700 50  0001 C CNN
	1    2000 5700
	-1   0    0    1   
$EndComp
Wire Wire Line
	10250 4850 10250 4650
$EndSCHEMATC
